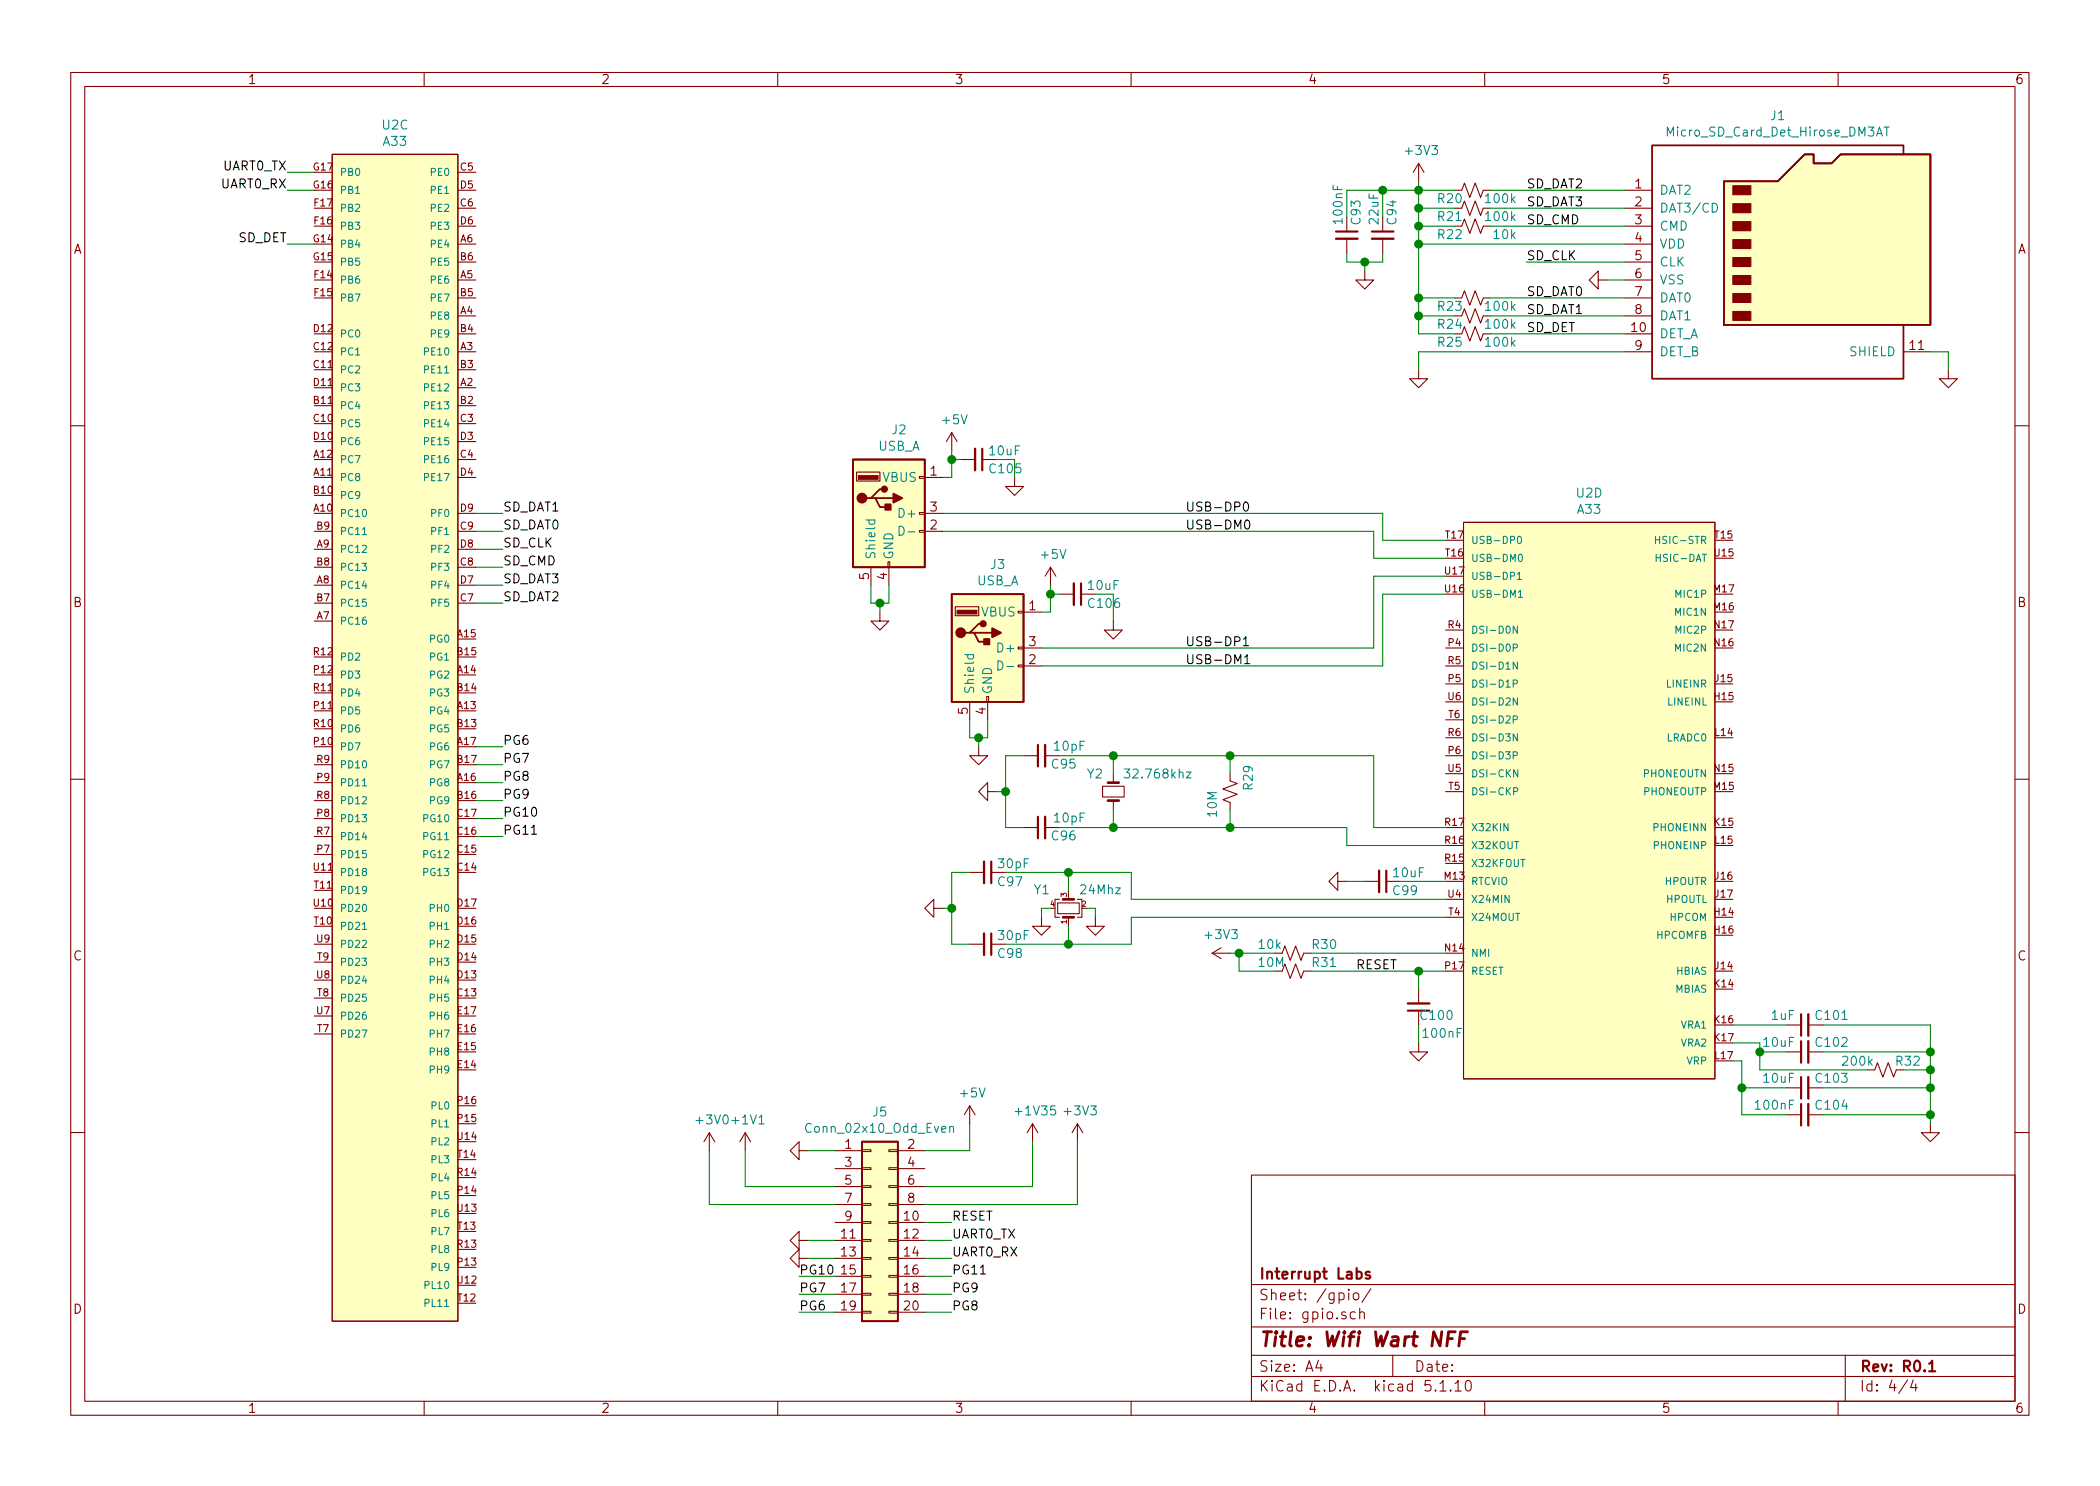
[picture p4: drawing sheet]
EESchema Schematic File Version 4
EELAYER 30 0
EELAYER END
$Descr A4 11693 8268
encoding utf-8
Sheet 4 4
Title "Wifi Wart NFF"
Date ""
Rev "R0.1"
Comp "Interrupt Labs"
Comment1 ""
Comment2 ""
Comment3 ""
Comment4 ""
$EndDescr
$Comp
L Allwinner_A33:A33 U?
U 3 1
P 1650 950
AR Path="/6064F2ED" Ref="U?"  Part="3" 
AR Path="/6063BE69/6064F2ED" Ref="U2"  Part="3" 
F 0 "U2" H 2200 1215 50  0000 C CNN
F 1 "A33" H 2200 1124 50  0000 C CNN
F 2 "A33_FP:Allwinner_Technology_Co.,_Ltd.-A33-0" H 1650 1350 50  0001 L CNN
F 3 "~" H 1650 1450 50  0001 L CNN
F 4 "A33" H 2200 1315 50  0001 C CNN "MPN"
F 5 "~" H 2200 1315 50  0001 C CNN "Tolerance"
	3    1650 950 
	1    0    0    -1  
$EndComp
$Comp
L Allwinner_A33:A33 U?
U 4 1
P 7950 3000
AR Path="/608CB19F" Ref="U?"  Part="4" 
AR Path="/6063BE69/608CB19F" Ref="U2"  Part="4" 
F 0 "U2" H 8850 3265 50  0000 C CNN
F 1 "A33" H 8850 3174 50  0000 C CNN
F 2 "A33_FP:Allwinner_Technology_Co.,_Ltd.-A33-0" H 7950 3400 50  0001 L CNN
F 3 "~" H 7950 3500 50  0001 L CNN
F 4 "A33" H 8850 3365 50  0001 C CNN "MPN"
F 5 "~" H 8850 3365 50  0001 C CNN "Tolerance"
	4    7950 3000
	1    0    0    -1  
$EndComp
$Comp
L Connector:Micro_SD_Card_Det_Hirose_DM3AT J?
U 1 1
P 9950 1450
AR Path="/6060617E" Ref="J?"  Part="1" 
AR Path="/6063BE69/6060617E" Ref="J1"  Part="1" 
F 0 "J1" H 9900 2267 50  0000 C CNN
F 1 "Micro_SD_Card_Det_Hirose_DM3AT" H 9900 2176 50  0000 C CNN
F 2 "Connector_Card:microSD_HC_Hirose_DM3AT-SF-PEJM5" H 12000 2150 50  0001 C CNN
F 3 "~" H 9950 1550 50  0001 C CNN
F 4 "DM3AT-SF-PEJM5" H 9950 1450 50  0001 C CNN "MPN"
F 5 "~" H 9900 2367 50  0001 C CNN "Tolerance"
	1    9950 1450
	1    0    0    -1  
$EndComp
$Comp
L Device:R_Small_US R?
U 1 1
P 8200 1650
AR Path="/60536DA4/6063816C" Ref="R?"  Part="1" 
AR Path="/6063816C" Ref="R?"  Part="1" 
AR Path="/6063BE69/6063816C" Ref="R23"  Part="1" 
F 0 "R23" V 8150 1700 50  0000 L CNN
F 1 "100k" V 8150 1400 50  0000 L CNN
F 2 "Resistor_SMD:R_0402_1005Metric" H 8200 1650 50  0001 C CNN
F 3 "~" H 8200 1650 50  0001 C CNN
F 4 "CR0402-JW-104GLF" H 8150 1800 50  0001 C CNN "MPN"
F 5 "~" H 8150 1800 50  0001 C CNN "Tolerance"
	1    8200 1650
	0    -1   -1   0   
$EndComp
$Comp
L power:+3V3 #PWR046
U 1 1
P 7900 1000
F 0 "#PWR046" H 7900 850 50  0001 C CNN
F 1 "+3V3" H 7915 1173 50  0000 C CNN
F 2 "" H 7900 1000 50  0001 C CNN
F 3 "" H 7900 1000 50  0001 C CNN
	1    7900 1000
	1    0    0    -1  
$EndComp
$Comp
L Device:R_Small_US R?
U 1 1
P 8200 1750
AR Path="/60536DA4/60658238" Ref="R?"  Part="1" 
AR Path="/60658238" Ref="R?"  Part="1" 
AR Path="/6063BE69/60658238" Ref="R24"  Part="1" 
F 0 "R24" V 8150 1800 50  0000 L CNN
F 1 "100k" V 8150 1500 50  0000 L CNN
F 2 "Resistor_SMD:R_0402_1005Metric" H 8200 1750 50  0001 C CNN
F 3 "~" H 8200 1750 50  0001 C CNN
F 4 "CR0402-JW-104GLF" H 8150 1900 50  0001 C CNN "MPN"
F 5 "~" H 8150 1900 50  0001 C CNN "Tolerance"
	1    8200 1750
	0    -1   -1   0   
$EndComp
$Comp
L Device:R_Small_US R?
U 1 1
P 8200 1150
AR Path="/60536DA4/6065874F" Ref="R?"  Part="1" 
AR Path="/6065874F" Ref="R?"  Part="1" 
AR Path="/6063BE69/6065874F" Ref="R21"  Part="1" 
F 0 "R21" V 8150 1200 50  0000 L CNN
F 1 "100k" V 8150 900 50  0000 L CNN
F 2 "Resistor_SMD:R_0402_1005Metric" H 8200 1150 50  0001 C CNN
F 3 "~" H 8200 1150 50  0001 C CNN
F 4 "CR0402-JW-104GLF" H 8150 1300 50  0001 C CNN "MPN"
F 5 "~" H 8150 1300 50  0001 C CNN "Tolerance"
	1    8200 1150
	0    -1   -1   0   
$EndComp
$Comp
L Device:R_Small_US R?
U 1 1
P 8200 1050
AR Path="/60536DA4/606590A6" Ref="R?"  Part="1" 
AR Path="/606590A6" Ref="R?"  Part="1" 
AR Path="/6063BE69/606590A6" Ref="R20"  Part="1" 
F 0 "R20" V 8150 1100 50  0000 L CNN
F 1 "100k" V 8150 800 50  0000 L CNN
F 2 "Resistor_SMD:R_0402_1005Metric" H 8200 1050 50  0001 C CNN
F 3 "~" H 8200 1050 50  0001 C CNN
F 4 "CR0402-JW-104GLF" H 8150 1200 50  0001 C CNN "MPN"
F 5 "~" H 8150 1200 50  0001 C CNN "Tolerance"
	1    8200 1050
	0    -1   -1   0   
$EndComp
$Comp
L Device:R_Small_US R?
U 1 1
P 8200 1250
AR Path="/60536DA4/6067476D" Ref="R?"  Part="1" 
AR Path="/6067476D" Ref="R?"  Part="1" 
AR Path="/6063BE69/6067476D" Ref="R22"  Part="1" 
F 0 "R22" V 8150 1300 50  0000 L CNN
F 1 "10k" V 8150 1000 50  0000 L CNN
F 2 "Resistor_SMD:R_0402_1005Metric" H 8200 1250 50  0001 C CNN
F 3 "~" H 8200 1250 50  0001 C CNN
F 4 "RC0402JR-0710KL" H 8150 1400 50  0001 C CNN "MPN"
F 5 "~" H 8150 1400 50  0001 C CNN "Tolerance"
	1    8200 1250
	0    -1   -1   0   
$EndComp
$Comp
L power:GND #PWR?
U 1 1
P 8950 1550
AR Path="/60536DA4/60689D3A" Ref="#PWR?"  Part="1" 
AR Path="/60689D3A" Ref="#PWR?"  Part="1" 
AR Path="/60A30BFF/60689D3A" Ref="#PWR?"  Part="1" 
AR Path="/6063BE69/60689D3A" Ref="#PWR047"  Part="1" 
F 0 "#PWR047" H 8950 1300 50  0001 C CNN
F 1 "GND" V 8955 1422 50  0001 R CNN
F 2 "" H 8950 1550 50  0001 C CNN
F 3 "" H 8950 1550 50  0001 C CNN
	1    8950 1550
	0    1    1    0   
$EndComp
$Comp
L power:GND #PWR?
U 1 1
P 10850 2050
AR Path="/60536DA4/606A671E" Ref="#PWR?"  Part="1" 
AR Path="/606A671E" Ref="#PWR?"  Part="1" 
AR Path="/60A30BFF/606A671E" Ref="#PWR?"  Part="1" 
AR Path="/6063BE69/606A671E" Ref="#PWR049"  Part="1" 
F 0 "#PWR049" H 10850 1800 50  0001 C CNN
F 1 "GND" V 10855 1922 50  0001 R CNN
F 2 "" H 10850 2050 50  0001 C CNN
F 3 "" H 10850 2050 50  0001 C CNN
	1    10850 2050
	1    0    0    -1  
$EndComp
$Comp
L Device:R_Small_US R?
U 1 1
P 8200 1850
AR Path="/60536DA4/606AD2E1" Ref="R?"  Part="1" 
AR Path="/606AD2E1" Ref="R?"  Part="1" 
AR Path="/6063BE69/606AD2E1" Ref="R25"  Part="1" 
F 0 "R25" V 8150 1900 50  0000 L CNN
F 1 "100k" V 8150 1600 50  0000 L CNN
F 2 "Resistor_SMD:R_0402_1005Metric" H 8200 1850 50  0001 C CNN
F 3 "~" H 8200 1850 50  0001 C CNN
F 4 "CR0402-JW-104GLF" H 8150 2000 50  0001 C CNN "MPN"
F 5 "~" H 8150 2000 50  0001 C CNN "Tolerance"
	1    8200 1850
	0    -1   -1   0   
$EndComp
$Comp
L power:GND #PWR?
U 1 1
P 7900 2050
AR Path="/60536DA4/606B11DA" Ref="#PWR?"  Part="1" 
AR Path="/606B11DA" Ref="#PWR?"  Part="1" 
AR Path="/60A30BFF/606B11DA" Ref="#PWR?"  Part="1" 
AR Path="/6063BE69/606B11DA" Ref="#PWR048"  Part="1" 
F 0 "#PWR048" H 7900 1800 50  0001 C CNN
F 1 "GND" V 7905 1922 50  0001 R CNN
F 2 "" H 7900 2050 50  0001 C CNN
F 3 "" H 7900 2050 50  0001 C CNN
	1    7900 2050
	1    0    0    -1  
$EndComp
$Comp
L Device:C_Small C?
U 1 1
P 7500 1300
AR Path="/60536DA4/60EE41F9" Ref="C?"  Part="1" 
AR Path="/60EE41F9" Ref="C?"  Part="1" 
AR Path="/6063BE69/60EE41F9" Ref="C93"  Part="1" 
F 0 "C93" V 7550 1350 50  0000 L CNN
F 1 "100nF" V 7450 1350 50  0000 L CNN
F 2 "Capacitor_SMD:C_0402_1005Metric" H 7500 1300 50  0001 C CNN
F 3 "~" H 7500 1300 50  0001 C CNN
F 4 "CC0402KRX7R7BB104" H 7550 1450 50  0001 C CNN "MPN"
F 5 "~" H 7550 1450 50  0001 C CNN "Tolerance"
	1    7500 1300
	1    0    0    -1  
$EndComp
$Comp
L Device:C_Small C?
U 1 1
P 7700 1300
AR Path="/60536DA4/60EE41FF" Ref="C?"  Part="1" 
AR Path="/60EE41FF" Ref="C?"  Part="1" 
AR Path="/6063BE69/60EE41FF" Ref="C94"  Part="1" 
F 0 "C94" V 7750 1350 50  0000 L CNN
F 1 "22uF" V 7650 1350 50  0000 L CNN
F 2 "Capacitor_SMD:C_0402_1005Metric" H 7700 1300 50  0001 C CNN
F 3 "~" H 7700 1300 50  0001 C CNN
F 4 "GRM155R60J226ME11D" H 7750 1450 50  0001 C CNN "MPN"
F 5 "~" H 7750 1450 50  0001 C CNN "Tolerance"
	1    7700 1300
	1    0    0    -1  
$EndComp
$Comp
L power:GND #PWR?
U 1 1
P 7600 1500
AR Path="/60536DA4/60EE9AFE" Ref="#PWR?"  Part="1" 
AR Path="/60EE9AFE" Ref="#PWR?"  Part="1" 
AR Path="/60A30BFF/60EE9AFE" Ref="#PWR?"  Part="1" 
AR Path="/6063BE69/60EE9AFE" Ref="#PWR069"  Part="1" 
F 0 "#PWR069" H 7600 1250 50  0001 C CNN
F 1 "GND" V 7605 1372 50  0001 R CNN
F 2 "" H 7600 1500 50  0001 C CNN
F 3 "" H 7600 1500 50  0001 C CNN
	1    7600 1500
	1    0    0    -1  
$EndComp
$Comp
L Device:Crystal_GND24_Small Y1
U 1 1
P 5950 5050
F 0 "Y1" V 6050 5150 50  0000 L CNN
F 1 "24Mhz" V 6050 4750 50  0000 L CNN
F 2 "Crystal:Crystal_SMD_Abracon_ABM8G-4Pin_3.2x2.5mm" H 5950 5050 50  0001 C CNN
F 3 "~" H 5950 5050 50  0001 C CNN
F 4 "ABM8G-24.000MHZ-18-D2Y-T" H 5950 5050 50  0001 C CNN "MPN"
F 5 "~" H 6050 5250 50  0001 C CNN "Tolerance"
	1    5950 5050
	0    -1   -1   0   
$EndComp
$Comp
L power:GND #PWR?
U 1 1
P 5250 5050
AR Path="/60536DA4/6073E797" Ref="#PWR?"  Part="1" 
AR Path="/6073E797" Ref="#PWR?"  Part="1" 
AR Path="/60A30BFF/6073E797" Ref="#PWR?"  Part="1" 
AR Path="/6063BE69/6073E797" Ref="#PWR0107"  Part="1" 
F 0 "#PWR0107" H 5250 4800 50  0001 C CNN
F 1 "GND" V 5255 4922 50  0001 R CNN
F 2 "" H 5250 5050 50  0001 C CNN
F 3 "" H 5250 5050 50  0001 C CNN
	1    5250 5050
	0    1    1    0   
$EndComp
$Comp
L Device:Crystal_Small Y2
U 1 1
P 6200 4400
F 0 "Y2" V 6100 4250 50  0000 L CNN
F 1 "32.768khz" V 6100 4450 50  0000 L CNN
F 2 "Abracon:Abracon-ABS05-0-0-MFG" H 6200 4400 50  0001 C CNN
F 3 "~" H 6200 4400 50  0001 C CNN
F 4 "ABS05-32.768KHZ-9-T" H 6200 4400 50  0001 C CNN "MPN"
F 5 "~" H 6100 4350 50  0001 C CNN "Tolerance"
	1    6200 4400
	0    1    1    0   
$EndComp
$Comp
L Device:C_Small C?
U 1 1
P 5500 4850
AR Path="/60536DA4/6079993A" Ref="C?"  Part="1" 
AR Path="/6079993A" Ref="C?"  Part="1" 
AR Path="/6063BE69/6079993A" Ref="C97"  Part="1" 
F 0 "C97" V 5550 4900 50  0000 L CNN
F 1 "30pF" V 5450 4900 50  0000 L CNN
F 2 "Capacitor_SMD:C_0402_1005Metric" H 5500 4850 50  0001 C CNN
F 3 "~" H 5500 4850 50  0001 C CNN
F 4 "CC0402JRNPO9BN300" H 5550 5000 50  0001 C CNN "MPN"
F 5 "~" H 5550 5000 50  0001 C CNN "Tolerance"
	1    5500 4850
	0    1    1    0   
$EndComp
$Comp
L Device:C_Small C?
U 1 1
P 5500 5250
AR Path="/60536DA4/607A3CC9" Ref="C?"  Part="1" 
AR Path="/607A3CC9" Ref="C?"  Part="1" 
AR Path="/6063BE69/607A3CC9" Ref="C98"  Part="1" 
F 0 "C98" V 5550 5300 50  0000 L CNN
F 1 "30pF" V 5450 5300 50  0000 L CNN
F 2 "Capacitor_SMD:C_0402_1005Metric" H 5500 5250 50  0001 C CNN
F 3 "~" H 5500 5250 50  0001 C CNN
F 4 "CC0402JRNPO9BN300" H 5550 5400 50  0001 C CNN "MPN"
F 5 "~" H 5550 5400 50  0001 C CNN "Tolerance"
	1    5500 5250
	0    1    1    0   
$EndComp
$Comp
L Device:C_Small C?
U 1 1
P 5800 4600
AR Path="/60536DA4/607AC2FE" Ref="C?"  Part="1" 
AR Path="/607AC2FE" Ref="C?"  Part="1" 
AR Path="/6063BE69/607AC2FE" Ref="C96"  Part="1" 
F 0 "C96" V 5750 4400 50  0000 L CNN
F 1 "10pF" V 5850 4350 50  0000 L CNN
F 2 "Capacitor_SMD:C_0402_1005Metric" H 5800 4600 50  0001 C CNN
F 3 "~" H 5800 4600 50  0001 C CNN
F 4 "CC0402JRNPO9BN100" H 5750 4500 50  0001 C CNN "MPN"
F 5 "~" H 5750 4500 50  0001 C CNN "Tolerance"
	1    5800 4600
	0    -1   -1   0   
$EndComp
$Comp
L Device:C_Small C?
U 1 1
P 5800 4200
AR Path="/60536DA4/607AC304" Ref="C?"  Part="1" 
AR Path="/607AC304" Ref="C?"  Part="1" 
AR Path="/6063BE69/607AC304" Ref="C95"  Part="1" 
F 0 "C95" V 5750 4000 50  0000 L CNN
F 1 "10pF" V 5850 3950 50  0000 L CNN
F 2 "Capacitor_SMD:C_0402_1005Metric" H 5800 4200 50  0001 C CNN
F 3 "~" H 5800 4200 50  0001 C CNN
F 4 "CC0402JRNPO9BN100" H 5750 4100 50  0001 C CNN "MPN"
F 5 "~" H 5750 4100 50  0001 C CNN "Tolerance"
	1    5800 4200
	0    -1   -1   0   
$EndComp
$Comp
L power:GND #PWR?
U 1 1
P 6100 5100
AR Path="/60536DA4/6073FC6C" Ref="#PWR?"  Part="1" 
AR Path="/6073FC6C" Ref="#PWR?"  Part="1" 
AR Path="/60A30BFF/6073FC6C" Ref="#PWR?"  Part="1" 
AR Path="/6063BE69/6073FC6C" Ref="#PWR0108"  Part="1" 
F 0 "#PWR0108" H 6100 4850 50  0001 C CNN
F 1 "GND" V 6105 4972 50  0001 R CNN
F 2 "" H 6100 5100 50  0001 C CNN
F 3 "" H 6100 5100 50  0001 C CNN
	1    6100 5100
	1    0    0    -1  
$EndComp
$Comp
L power:GND #PWR?
U 1 1
P 5800 5100
AR Path="/60536DA4/608096C1" Ref="#PWR?"  Part="1" 
AR Path="/608096C1" Ref="#PWR?"  Part="1" 
AR Path="/60A30BFF/608096C1" Ref="#PWR?"  Part="1" 
AR Path="/6063BE69/608096C1" Ref="#PWR072"  Part="1" 
F 0 "#PWR072" H 5800 4850 50  0001 C CNN
F 1 "GND" V 5805 4972 50  0001 R CNN
F 2 "" H 5800 5100 50  0001 C CNN
F 3 "" H 5800 5100 50  0001 C CNN
	1    5800 5100
	1    0    0    -1  
$EndComp
$Comp
L power:GND #PWR?
U 1 1
P 5550 4400
AR Path="/60536DA4/6087918D" Ref="#PWR?"  Part="1" 
AR Path="/6087918D" Ref="#PWR?"  Part="1" 
AR Path="/60A30BFF/6087918D" Ref="#PWR?"  Part="1" 
AR Path="/6063BE69/6087918D" Ref="#PWR073"  Part="1" 
F 0 "#PWR073" H 5550 4150 50  0001 C CNN
F 1 "GND" V 5555 4272 50  0001 R CNN
F 2 "" H 5550 4400 50  0001 C CNN
F 3 "" H 5550 4400 50  0001 C CNN
	1    5550 4400
	0    1    1    0   
$EndComp
$Comp
L Device:R_Small_US R?
U 1 1
P 6850 4400
AR Path="/60536DA4/6089E17B" Ref="R?"  Part="1" 
AR Path="/6089E17B" Ref="R?"  Part="1" 
AR Path="/6063BE69/6089E17B" Ref="R29"  Part="1" 
F 0 "R29" V 6950 4400 50  0000 L CNN
F 1 "10M" V 6750 4250 50  0000 L CNN
F 2 "Resistor_SMD:R_0402_1005Metric" H 6850 4400 50  0001 C CNN
F 3 "~" H 6850 4400 50  0001 C CNN
F 4 "0402WGJ0106TCE" H 6950 4500 50  0001 C CNN "MPN"
F 5 "~" H 6950 4500 50  0001 C CNN "Tolerance"
	1    6850 4400
	1    0    0    -1  
$EndComp
$Comp
L Device:C_Small C?
U 1 1
P 7700 4900
AR Path="/60536DA4/608D7C20" Ref="C?"  Part="1" 
AR Path="/608D7C20" Ref="C?"  Part="1" 
AR Path="/6063BE69/608D7C20" Ref="C99"  Part="1" 
F 0 "C99" V 7750 4950 50  0000 L CNN
F 1 "10uF" V 7650 4950 50  0000 L CNN
F 2 "Capacitor_SMD:C_0402_1005Metric" H 7700 4900 50  0001 C CNN
F 3 "~" H 7700 4900 50  0001 C CNN
F 4 "CL05A106MQ5NUNC" H 7750 5050 50  0001 C CNN "MPN"
F 5 "~" H 7750 5050 50  0001 C CNN "Tolerance"
	1    7700 4900
	0    1    1    0   
$EndComp
$Comp
L power:GND #PWR?
U 1 1
P 7500 4900
AR Path="/60536DA4/608DC285" Ref="#PWR?"  Part="1" 
AR Path="/608DC285" Ref="#PWR?"  Part="1" 
AR Path="/60A30BFF/608DC285" Ref="#PWR?"  Part="1" 
AR Path="/6063BE69/608DC285" Ref="#PWR074"  Part="1" 
F 0 "#PWR074" H 7500 4650 50  0001 C CNN
F 1 "GND" V 7505 4772 50  0001 R CNN
F 2 "" H 7500 4900 50  0001 C CNN
F 3 "" H 7500 4900 50  0001 C CNN
	1    7500 4900
	0    1    1    0   
$EndComp
$Comp
L power:+3V3 #PWR?
U 1 1
P 6850 5300
AR Path="/60A30BFF/606D2633" Ref="#PWR?"  Part="1" 
AR Path="/606D2633" Ref="#PWR?"  Part="1" 
AR Path="/6063BE69/606D2633" Ref="#PWR075"  Part="1" 
F 0 "#PWR075" H 6850 5150 50  0001 C CNN
F 1 "+3V3" V 6950 5350 50  0000 C CNN
F 2 "" H 6850 5300 50  0001 C CNN
F 3 "" H 6850 5300 50  0001 C CNN
	1    6850 5300
	0    -1   -1   0   
$EndComp
$Comp
L Device:R_Small_US R?
U 1 1
P 7200 5300
AR Path="/60536DA4/606E17EE" Ref="R?"  Part="1" 
AR Path="/606E17EE" Ref="R?"  Part="1" 
AR Path="/6063BE69/606E17EE" Ref="R30"  Part="1" 
F 0 "R30" V 7150 5400 50  0000 L CNN
F 1 "10k" V 7150 5100 50  0000 L CNN
F 2 "Resistor_SMD:R_0402_1005Metric" H 7200 5300 50  0001 C CNN
F 3 "~" H 7200 5300 50  0001 C CNN
F 4 "RC0402JR-0710KL" H 7150 5500 50  0001 C CNN "MPN"
F 5 "~" H 7150 5500 50  0001 C CNN "Tolerance"
	1    7200 5300
	0    1    1    0   
$EndComp
$Comp
L Device:R_Small_US R?
U 1 1
P 7200 5400
AR Path="/60536DA4/606E6005" Ref="R?"  Part="1" 
AR Path="/606E6005" Ref="R?"  Part="1" 
AR Path="/6063BE69/606E6005" Ref="R31"  Part="1" 
F 0 "R31" V 7150 5500 50  0000 L CNN
F 1 "10M" V 7150 5200 50  0000 L CNN
F 2 "Resistor_SMD:R_0402_1005Metric" H 7200 5400 50  0001 C CNN
F 3 "~" H 7200 5400 50  0001 C CNN
F 4 "0402WGJ0106TCE" H 7150 5600 50  0001 C CNN "MPN"
F 5 "~" H 7150 5600 50  0001 C CNN "Tolerance"
	1    7200 5400
	0    1    1    0   
$EndComp
$Comp
L Device:C_Small C?
U 1 1
P 7900 5600
AR Path="/60536DA4/606FB519" Ref="C?"  Part="1" 
AR Path="/606FB519" Ref="C?"  Part="1" 
AR Path="/6063BE69/606FB519" Ref="C100"  Part="1" 
F 0 "C100" H 7700 5650 50  0000 L CNN
F 1 "100nF" H 7650 5750 50  0000 L CNN
F 2 "Capacitor_SMD:C_0402_1005Metric" H 7900 5600 50  0001 C CNN
F 3 "~" H 7900 5600 50  0001 C CNN
F 4 "CC0402KRX7R7BB104" H 7700 5750 50  0001 C CNN "MPN"
F 5 "~" H 7700 5750 50  0001 C CNN "Tolerance"
	1    7900 5600
	-1   0    0    1   
$EndComp
$Comp
L power:GND #PWR?
U 1 1
P 7900 5800
AR Path="/60536DA4/606FF627" Ref="#PWR?"  Part="1" 
AR Path="/606FF627" Ref="#PWR?"  Part="1" 
AR Path="/60A30BFF/606FF627" Ref="#PWR?"  Part="1" 
AR Path="/6063BE69/606FF627" Ref="#PWR076"  Part="1" 
F 0 "#PWR076" H 7900 5550 50  0001 C CNN
F 1 "GND" V 7905 5672 50  0001 R CNN
F 2 "" H 7900 5800 50  0001 C CNN
F 3 "" H 7900 5800 50  0001 C CNN
	1    7900 5800
	1    0    0    -1  
$EndComp
$Comp
L Device:C_Small C?
U 1 1
P 10050 5700
AR Path="/60536DA4/60741E44" Ref="C?"  Part="1" 
AR Path="/60741E44" Ref="C?"  Part="1" 
AR Path="/6063BE69/60741E44" Ref="C101"  Part="1" 
F 0 "C101" V 10100 5450 50  0000 L CNN
F 1 "1uF" V 10100 5750 50  0000 L CNN
F 2 "Capacitor_SMD:C_0402_1005Metric" H 10050 5700 50  0001 C CNN
F 3 "~" H 10050 5700 50  0001 C CNN
F 4 "CL05A105KO5NNNC" H 10100 5550 50  0001 C CNN "MPN"
F 5 "~" H 10100 5550 50  0001 C CNN "Tolerance"
	1    10050 5700
	0    -1   -1   0   
$EndComp
$Comp
L Device:C_Small C?
U 1 1
P 10050 5850
AR Path="/60536DA4/6074FC42" Ref="C?"  Part="1" 
AR Path="/6074FC42" Ref="C?"  Part="1" 
AR Path="/6063BE69/6074FC42" Ref="C102"  Part="1" 
F 0 "C102" V 10100 5600 50  0000 L CNN
F 1 "10uF" V 10100 5900 50  0000 L CNN
F 2 "Capacitor_SMD:C_0402_1005Metric" H 10050 5850 50  0001 C CNN
F 3 "~" H 10050 5850 50  0001 C CNN
F 4 "CL05A106MQ5NUNC" H 10100 5700 50  0001 C CNN "MPN"
F 5 "~" H 10100 5700 50  0001 C CNN "Tolerance"
	1    10050 5850
	0    -1   -1   0   
$EndComp
$Comp
L power:GND #PWR?
U 1 1
P 10750 6250
AR Path="/60536DA4/60761AFF" Ref="#PWR?"  Part="1" 
AR Path="/60761AFF" Ref="#PWR?"  Part="1" 
AR Path="/60A30BFF/60761AFF" Ref="#PWR?"  Part="1" 
AR Path="/6063BE69/60761AFF" Ref="#PWR077"  Part="1" 
F 0 "#PWR077" H 10750 6000 50  0001 C CNN
F 1 "GND" V 10755 6122 50  0001 R CNN
F 2 "" H 10750 6250 50  0001 C CNN
F 3 "" H 10750 6250 50  0001 C CNN
	1    10750 6250
	1    0    0    -1  
$EndComp
$Comp
L Device:C_Small C?
U 1 1
P 10050 6050
AR Path="/60536DA4/60763118" Ref="C?"  Part="1" 
AR Path="/60763118" Ref="C?"  Part="1" 
AR Path="/6063BE69/60763118" Ref="C103"  Part="1" 
F 0 "C103" V 10100 5800 50  0000 L CNN
F 1 "10uF" V 10100 6100 50  0000 L CNN
F 2 "Capacitor_SMD:C_0402_1005Metric" H 10050 6050 50  0001 C CNN
F 3 "~" H 10050 6050 50  0001 C CNN
F 4 "CL05A106MQ5NUNC" H 10100 5900 50  0001 C CNN "MPN"
F 5 "~" H 10100 5900 50  0001 C CNN "Tolerance"
	1    10050 6050
	0    -1   -1   0   
$EndComp
$Comp
L Device:C_Small C?
U 1 1
P 10050 6200
AR Path="/60536DA4/6076D399" Ref="C?"  Part="1" 
AR Path="/6076D399" Ref="C?"  Part="1" 
AR Path="/6063BE69/6076D399" Ref="C104"  Part="1" 
F 0 "C104" V 10100 5950 50  0000 L CNN
F 1 "100nF" V 10100 6250 50  0000 L CNN
F 2 "Capacitor_SMD:C_0402_1005Metric" H 10050 6200 50  0001 C CNN
F 3 "~" H 10050 6200 50  0001 C CNN
F 4 "CC0402KRX7R7BB104" H 10100 6050 50  0001 C CNN "MPN"
F 5 "~" H 10100 6050 50  0001 C CNN "Tolerance"
	1    10050 6200
	0    -1   -1   0   
$EndComp
$Comp
L Device:R_Small_US R?
U 1 1
P 10500 5950
AR Path="/60536DA4/60774A6E" Ref="R?"  Part="1" 
AR Path="/60774A6E" Ref="R?"  Part="1" 
AR Path="/6063BE69/60774A6E" Ref="R32"  Part="1" 
F 0 "R32" V 10450 6000 50  0000 L CNN
F 1 "200k" V 10450 5700 50  0000 L CNN
F 2 "Resistor_SMD:R_0402_1005Metric" H 10500 5950 50  0001 C CNN
F 3 "~" H 10500 5950 50  0001 C CNN
F 4 "RC0402FR-07200KL" H 10450 6100 50  0001 C CNN "MPN"
F 5 "~" H 10450 6100 50  0001 C CNN "Tolerance"
	1    10500 5950
	0    1    1    0   
$EndComp
$Comp
L Connector:USB_A J2
U 1 1
P 4950 2850
F 0 "J2" H 5007 3317 50  0000 C CNN
F 1 "USB_A" H 5007 3226 50  0000 C CNN
F 2 "Connector_USB:USB_A_Molex_105057_Vertical" H 5100 2800 50  0001 C CNN
F 3 "~" H 5100 2800 50  0001 C CNN
F 4 "1050570001" H 4950 2850 50  0001 C CNN "MPN"
F 5 "~" H 5007 3417 50  0001 C CNN "Tolerance"
	1    4950 2850
	1    0    0    -1  
$EndComp
$Comp
L Connector:USB_A J3
U 1 1
P 5500 3600
F 0 "J3" H 5557 4067 50  0000 C CNN
F 1 "USB_A" H 5557 3976 50  0000 C CNN
F 2 "Connector_USB:USB_A_Molex_105057_Vertical" H 5650 3550 50  0001 C CNN
F 3 "~" H 5650 3550 50  0001 C CNN
F 4 "1050570001" H 5500 3600 50  0001 C CNN "MPN"
F 5 "~" H 5557 4167 50  0001 C CNN "Tolerance"
	1    5500 3600
	1    0    0    -1  
$EndComp
$Comp
L power:GND #PWR?
U 1 1
P 4900 3400
AR Path="/60536DA4/608571AE" Ref="#PWR?"  Part="1" 
AR Path="/608571AE" Ref="#PWR?"  Part="1" 
AR Path="/60A30BFF/608571AE" Ref="#PWR?"  Part="1" 
AR Path="/6063BE69/608571AE" Ref="#PWR078"  Part="1" 
F 0 "#PWR078" H 4900 3150 50  0001 C CNN
F 1 "GND" V 4905 3272 50  0001 R CNN
F 2 "" H 4900 3400 50  0001 C CNN
F 3 "" H 4900 3400 50  0001 C CNN
	1    4900 3400
	1    0    0    -1  
$EndComp
$Comp
L power:GND #PWR?
U 1 1
P 5450 4150
AR Path="/60536DA4/6086060D" Ref="#PWR?"  Part="1" 
AR Path="/6086060D" Ref="#PWR?"  Part="1" 
AR Path="/60A30BFF/6086060D" Ref="#PWR?"  Part="1" 
AR Path="/6063BE69/6086060D" Ref="#PWR080"  Part="1" 
F 0 "#PWR080" H 5450 3900 50  0001 C CNN
F 1 "GND" V 5455 4022 50  0001 R CNN
F 2 "" H 5450 4150 50  0001 C CNN
F 3 "" H 5450 4150 50  0001 C CNN
	1    5450 4150
	1    0    0    -1  
$EndComp
$Comp
L power:+5V #PWR?
U 1 1
P 5300 2500
AR Path="/60A30BFF/608AB201" Ref="#PWR?"  Part="1" 
AR Path="/6063BE69/608AB201" Ref="#PWR079"  Part="1" 
F 0 "#PWR079" H 5300 2350 50  0001 C CNN
F 1 "+5V" H 5315 2673 50  0000 C CNN
F 2 "" H 5300 2500 50  0001 C CNN
F 3 "" H 5300 2500 50  0001 C CNN
	1    5300 2500
	1    0    0    -1  
$EndComp
$Comp
L power:+5V #PWR?
U 1 1
P 5850 3250
AR Path="/60A30BFF/608DBA7E" Ref="#PWR?"  Part="1" 
AR Path="/6063BE69/608DBA7E" Ref="#PWR082"  Part="1" 
F 0 "#PWR082" H 5850 3100 50  0001 C CNN
F 1 "+5V" H 5865 3423 50  0000 C CNN
F 2 "" H 5850 3250 50  0001 C CNN
F 3 "" H 5850 3250 50  0001 C CNN
	1    5850 3250
	1    0    0    -1  
$EndComp
$Comp
L Device:C_Small C?
U 1 1
P 5450 2550
AR Path="/60536DA4/608EED56" Ref="C?"  Part="1" 
AR Path="/608EED56" Ref="C?"  Part="1" 
AR Path="/6063BE69/608EED56" Ref="C105"  Part="1" 
F 0 "C105" V 5500 2600 50  0000 L CNN
F 1 "10uF" V 5400 2600 50  0000 L CNN
F 2 "Capacitor_SMD:C_0402_1005Metric" H 5450 2550 50  0001 C CNN
F 3 "~" H 5450 2550 50  0001 C CNN
F 4 "CL05A106MQ5NUNC" H 5500 2700 50  0001 C CNN "MPN"
F 5 "~" H 5500 2700 50  0001 C CNN "Tolerance"
	1    5450 2550
	0    1    1    0   
$EndComp
$Comp
L Device:C_Small C?
U 1 1
P 6000 3300
AR Path="/60536DA4/608F09A6" Ref="C?"  Part="1" 
AR Path="/608F09A6" Ref="C?"  Part="1" 
AR Path="/6063BE69/608F09A6" Ref="C106"  Part="1" 
F 0 "C106" V 6050 3350 50  0000 L CNN
F 1 "10uF" V 5950 3350 50  0000 L CNN
F 2 "Capacitor_SMD:C_0402_1005Metric" H 6000 3300 50  0001 C CNN
F 3 "~" H 6000 3300 50  0001 C CNN
F 4 "CL05A106MQ5NUNC" H 6050 3450 50  0001 C CNN "MPN"
F 5 "~" H 6050 3450 50  0001 C CNN "Tolerance"
	1    6000 3300
	0    1    1    0   
$EndComp
$Comp
L power:GND #PWR?
U 1 1
P 5650 2650
AR Path="/60536DA4/6090816C" Ref="#PWR?"  Part="1" 
AR Path="/6090816C" Ref="#PWR?"  Part="1" 
AR Path="/60A30BFF/6090816C" Ref="#PWR?"  Part="1" 
AR Path="/6063BE69/6090816C" Ref="#PWR081"  Part="1" 
F 0 "#PWR081" H 5650 2400 50  0001 C CNN
F 1 "GND" V 5655 2522 50  0001 R CNN
F 2 "" H 5650 2650 50  0001 C CNN
F 3 "" H 5650 2650 50  0001 C CNN
	1    5650 2650
	1    0    0    -1  
$EndComp
$Comp
L power:GND #PWR?
U 1 1
P 6200 3450
AR Path="/60536DA4/6090BC92" Ref="#PWR?"  Part="1" 
AR Path="/6090BC92" Ref="#PWR?"  Part="1" 
AR Path="/60A30BFF/6090BC92" Ref="#PWR?"  Part="1" 
AR Path="/6063BE69/6090BC92" Ref="#PWR083"  Part="1" 
F 0 "#PWR083" H 6200 3200 50  0001 C CNN
F 1 "GND" V 6205 3322 50  0001 R CNN
F 2 "" H 6200 3450 50  0001 C CNN
F 3 "" H 6200 3450 50  0001 C CNN
	1    6200 3450
	1    0    0    -1  
$EndComp
$Comp
L Connector_Generic:Conn_02x10_Odd_Even J5
U 1 1
P 4850 6800
F 0 "J5" H 4900 7417 50  0000 C CNN
F 1 "Conn_02x10_Odd_Even" H 4900 7326 50  0000 C CNN
F 2 "Connector_PinHeader_2.54mm:PinHeader_2x10_P2.54mm_Vertical" H 4850 6800 50  0001 C CNN
F 3 "~" H 4850 6800 50  0001 C CNN
F 4 "~" H 4900 7517 50  0001 C CNN "Tolerance"
	1    4850 6800
	1    0    0    -1  
$EndComp
$Comp
L power:GND #PWR?
U 1 1
P 4500 6400
AR Path="/60536DA4/609FA802" Ref="#PWR?"  Part="1" 
AR Path="/609FA802" Ref="#PWR?"  Part="1" 
AR Path="/60A30BFF/609FA802" Ref="#PWR?"  Part="1" 
AR Path="/6063BE69/609FA802" Ref="#PWR0109"  Part="1" 
F 0 "#PWR0109" H 4500 6150 50  0001 C CNN
F 1 "GND" V 4505 6272 50  0001 R CNN
F 2 "" H 4500 6400 50  0001 C CNN
F 3 "" H 4500 6400 50  0001 C CNN
	1    4500 6400
	0    1    1    0   
$EndComp
$Comp
L power:+5V #PWR?
U 1 1
P 5400 6250
AR Path="/60A30BFF/60A0F4D1" Ref="#PWR?"  Part="1" 
AR Path="/6063BE69/60A0F4D1" Ref="#PWR0110"  Part="1" 
F 0 "#PWR0110" H 5400 6100 50  0001 C CNN
F 1 "+5V" H 5415 6423 50  0000 C CNN
F 2 "" H 5400 6250 50  0001 C CNN
F 3 "" H 5400 6250 50  0001 C CNN
	1    5400 6250
	1    0    0    -1  
$EndComp
$Comp
L power:GND #PWR?
U 1 1
P 4500 7000
AR Path="/60536DA4/609F201D" Ref="#PWR?"  Part="1" 
AR Path="/609F201D" Ref="#PWR?"  Part="1" 
AR Path="/60A30BFF/609F201D" Ref="#PWR?"  Part="1" 
AR Path="/6063BE69/609F201D" Ref="#PWR0111"  Part="1" 
F 0 "#PWR0111" H 4500 6750 50  0001 C CNN
F 1 "GND" V 4505 6872 50  0001 R CNN
F 2 "" H 4500 7000 50  0001 C CNN
F 3 "" H 4500 7000 50  0001 C CNN
	1    4500 7000
	0    1    1    0   
$EndComp
$Comp
L power:GND #PWR?
U 1 1
P 4500 6900
AR Path="/60536DA4/609FB83F" Ref="#PWR?"  Part="1" 
AR Path="/609FB83F" Ref="#PWR?"  Part="1" 
AR Path="/60A30BFF/609FB83F" Ref="#PWR?"  Part="1" 
AR Path="/6063BE69/609FB83F" Ref="#PWR0112"  Part="1" 
F 0 "#PWR0112" H 4500 6650 50  0001 C CNN
F 1 "GND" V 4505 6772 50  0001 R CNN
F 2 "" H 4500 6900 50  0001 C CNN
F 3 "" H 4500 6900 50  0001 C CNN
	1    4500 6900
	0    1    1    0   
$EndComp
$Comp
L power:+3V0 #PWR?
U 1 1
P 3950 6400
AR Path="/60A30BFF/60948FA9" Ref="#PWR?"  Part="1" 
AR Path="/60948FA9" Ref="#PWR?"  Part="1" 
AR Path="/6063BE69/60948FA9" Ref="#PWR0113"  Part="1" 
F 0 "#PWR0113" H 3950 6250 50  0001 C CNN
F 1 "+3V0" H 3965 6573 50  0000 C CNN
F 2 "" H 3950 6400 50  0001 C CNN
F 3 "" H 3950 6400 50  0001 C CNN
	1    3950 6400
	1    0    0    -1  
$EndComp
$Comp
L power:+3V3 #PWR?
U 1 1
P 6000 6350
AR Path="/60A30BFF/60948FB6" Ref="#PWR?"  Part="1" 
AR Path="/60948FB6" Ref="#PWR?"  Part="1" 
AR Path="/6063BE69/60948FB6" Ref="#PWR0114"  Part="1" 
F 0 "#PWR0114" H 6000 6200 50  0001 C CNN
F 1 "+3V3" H 6015 6523 50  0000 C CNN
F 2 "" H 6000 6350 50  0001 C CNN
F 3 "" H 6000 6350 50  0001 C CNN
	1    6000 6350
	1    0    0    -1  
$EndComp
$Comp
L power:+1V35 #PWR?
U 1 1
P 5750 6350
AR Path="/60536DA4/609B2DEF" Ref="#PWR?"  Part="1" 
AR Path="/60A30BFF/609B2DEF" Ref="#PWR?"  Part="1" 
AR Path="/609B2DEF" Ref="#PWR?"  Part="1" 
AR Path="/6063BE69/609B2DEF" Ref="#PWR0115"  Part="1" 
F 0 "#PWR0115" H 5750 6200 50  0001 C CNN
F 1 "+1V35" H 5765 6523 50  0000 C CNN
F 2 "" H 5750 6350 50  0001 C CNN
F 3 "" H 5750 6350 50  0001 C CNN
	1    5750 6350
	1    0    0    -1  
$EndComp
$Comp
L power:+1V1 #PWR?
U 1 1
P 4150 6400
AR Path="/60A30BFF/60A095D8" Ref="#PWR?"  Part="1" 
AR Path="/60A095D8" Ref="#PWR?"  Part="1" 
AR Path="/6063BE69/60A095D8" Ref="#PWR0116"  Part="1" 
F 0 "#PWR0116" H 4150 6250 50  0001 C CNN
F 1 "+1V1" H 4165 6573 50  0000 C CNN
F 2 "" H 4150 6400 50  0001 C CNN
F 3 "" H 4150 6400 50  0001 C CNN
	1    4150 6400
	1    0    0    -1  
$EndComp
Text Label 8500 1050 0    50   ~ 0
SD_DAT2
Text Label 8500 1150 0    50   ~ 0
SD_DAT3
Text Label 8500 1250 0    50   ~ 0
SD_CMD
Text Label 8500 1450 0    50   ~ 0
SD_CLK
Text Label 8500 1650 0    50   ~ 0
SD_DAT0
Text Label 8500 1750 0    50   ~ 0
SD_DAT1
Text Label 8500 1850 0    50   ~ 0
SD_DET
Text Label 2800 3350 0    50   ~ 0
SD_DAT2
Text Label 2800 3250 0    50   ~ 0
SD_DAT3
Text Label 2800 3150 0    50   ~ 0
SD_CMD
Text Label 2800 2950 0    50   ~ 0
SD_DAT0
Text Label 2800 2850 0    50   ~ 0
SD_DAT1
Text Label 1600 1350 2    50   ~ 0
SD_DET
Text Label 2800 3050 0    50   ~ 0
SD_CLK
Text Label 1600 950  2    50   ~ 0
UART0_TX
Text Label 1600 1050 2    50   ~ 0
UART0_RX
Text Label 5300 6900 0    50   ~ 0
UART0_TX
Text Label 5300 7000 0    50   ~ 0
UART0_RX
Text Label 2800 4150 0    50   ~ 0
PG6
Text Label 2800 4350 0    50   ~ 0
PG8
Text Label 4450 7300 0    50   ~ 0
PG6
Text Label 5300 7300 0    50   ~ 0
PG8
Text Label 2800 4250 0    50   ~ 0
PG7
Text Label 4450 7200 0    50   ~ 0
PG7
Text Label 2800 4450 0    50   ~ 0
PG9
Text Label 5300 7200 0    50   ~ 0
PG9
Text Label 2800 4550 0    50   ~ 0
PG10
Text Label 2800 4650 0    50   ~ 0
PG11
Text Label 4450 7100 0    50   ~ 0
PG10
Text Label 5300 7100 0    50   ~ 0
PG11
Text Label 6600 2850 0    50   ~ 0
USB-DP0
Text Label 6600 2950 0    50   ~ 0
USB-DM0
Text Label 6600 3600 0    50   ~ 0
USB-DP1
Text Label 6600 3700 0    50   ~ 0
USB-DM1
Text Label 7550 5400 0    50   ~ 0
RESET
Text Label 5300 6800 0    50   ~ 0
RESET
Wire Wire Line
	8300 1050 9050 1050
Wire Wire Line
	9050 1150 8300 1150
Wire Wire Line
	8300 1650 9050 1650
Wire Wire Line
	9050 1750 8300 1750
Wire Wire Line
	8100 1050 7900 1050
Wire Wire Line
	7900 1050 7900 1000
Wire Wire Line
	8100 1150 7900 1150
Wire Wire Line
	7900 1150 7900 1050
Wire Wire Line
	8100 1250 7900 1250
Wire Wire Line
	7900 1250 7900 1150
Wire Wire Line
	8300 1250 9050 1250
Wire Wire Line
	9050 1350 7900 1350
Wire Wire Line
	7900 1350 7900 1250
Wire Wire Line
	8500 1450 9050 1450
Wire Wire Line
	8100 1650 7900 1650
Wire Wire Line
	7900 1650 7900 1350
Wire Wire Line
	8100 1750 7900 1750
Wire Wire Line
	7900 1750 7900 1650
Wire Wire Line
	8950 1550 9050 1550
Wire Wire Line
	10750 1950 10850 1950
Wire Wire Line
	10850 1950 10850 2050
Wire Wire Line
	8100 1850 7900 1850
Wire Wire Line
	7900 1850 7900 1750
Wire Wire Line
	8300 1850 9050 1850
Wire Wire Line
	7900 1950 7900 2050
Wire Wire Line
	7900 1950 9050 1950
Wire Wire Line
	2800 3350 2650 3350
Wire Wire Line
	2650 3250 2800 3250
Wire Wire Line
	2800 3150 2650 3150
Wire Wire Line
	2800 3050 2650 3050
Wire Wire Line
	2650 2950 2800 2950
Wire Wire Line
	2800 2850 2650 2850
Wire Wire Line
	1600 1350 1750 1350
Wire Wire Line
	7500 1200 7500 1050
Wire Wire Line
	7500 1050 7700 1050
Wire Wire Line
	7700 1200 7700 1050
Wire Wire Line
	7700 1050 7900 1050
Wire Wire Line
	7700 1400 7700 1450
Wire Wire Line
	7700 1450 7600 1450
Wire Wire Line
	7500 1450 7500 1400
Wire Wire Line
	7600 1500 7600 1450
Wire Wire Line
	7600 1450 7500 1450
Wire Wire Line
	6050 5050 6100 5050
Wire Wire Line
	5600 5250 5950 5250
Wire Wire Line
	6300 5250 6300 5100
Wire Wire Line
	6300 5100 8050 5100
Wire Wire Line
	5950 5250 5950 5150
Wire Wire Line
	5950 5250 6300 5250
Wire Wire Line
	8050 5000 6300 5000
Wire Wire Line
	6300 5000 6300 4850
Wire Wire Line
	6300 4850 5950 4850
Wire Wire Line
	5950 4850 5950 4950
Wire Wire Line
	5600 4850 5950 4850
Wire Wire Line
	5400 4850 5300 4850
Wire Wire Line
	5300 4850 5300 5050
Wire Wire Line
	5300 5050 5250 5050
Wire Wire Line
	5400 5250 5300 5250
Wire Wire Line
	5300 5250 5300 5050
Wire Wire Line
	6100 5100 6100 5050
Wire Wire Line
	5850 5050 5800 5050
Wire Wire Line
	5800 5050 5800 5100
Wire Wire Line
	8050 4600 7650 4600
Wire Wire Line
	5900 4200 6200 4200
Wire Wire Line
	6200 4200 6200 4300
Wire Wire Line
	6200 4500 6200 4600
Wire Wire Line
	6200 4600 5900 4600
Wire Wire Line
	5700 4200 5600 4200
Wire Wire Line
	5600 4200 5600 4400
Wire Wire Line
	5600 4400 5550 4400
Wire Wire Line
	5700 4600 5600 4600
Wire Wire Line
	5600 4600 5600 4400
Wire Wire Line
	7500 4700 7500 4600
Wire Wire Line
	7500 4700 8050 4700
Wire Wire Line
	6200 4600 6850 4600
Wire Wire Line
	7650 4600 7650 4200
Wire Wire Line
	6200 4200 6850 4200
Wire Wire Line
	6850 4300 6850 4200
Wire Wire Line
	6850 4200 7650 4200
Wire Wire Line
	6850 4500 6850 4600
Wire Wire Line
	6850 4600 7500 4600
Wire Wire Line
	8050 4900 7800 4900
Wire Wire Line
	7600 4900 7500 4900
Wire Wire Line
	8050 5300 7300 5300
Wire Wire Line
	7100 5300 6900 5300
Wire Wire Line
	6900 5300 6900 5400
Wire Wire Line
	6900 5400 7100 5400
Wire Wire Line
	6900 5300 6850 5300
Wire Wire Line
	7300 5400 7900 5400
Wire Wire Line
	7900 5500 7900 5400
Wire Wire Line
	7900 5800 7900 5700
Wire Wire Line
	7900 5400 8050 5400
Wire Wire Line
	9950 5700 9650 5700
Wire Wire Line
	10150 5700 10750 5700
Wire Wire Line
	10750 5700 10750 5850
Wire Wire Line
	9650 5800 9800 5800
Wire Wire Line
	9800 5800 9800 5850
Wire Wire Line
	10150 5850 10750 5850
Wire Wire Line
	10750 5850 10750 5950
Wire Wire Line
	9650 5900 9700 5900
Wire Wire Line
	9700 5900 9700 6050
Wire Wire Line
	9700 6050 9950 6050
Wire Wire Line
	10150 6050 10750 6050
Wire Wire Line
	10750 6050 10750 6200
Wire Wire Line
	9950 6200 9700 6200
Wire Wire Line
	9700 6200 9700 6050
Wire Wire Line
	10150 6200 10750 6200
Wire Wire Line
	10750 6200 10750 6250
Wire Wire Line
	10600 5950 10750 5950
Wire Wire Line
	10750 5950 10750 6050
Wire Wire Line
	10400 5950 9800 5950
Wire Wire Line
	9800 5950 9800 5850
Wire Wire Line
	9800 5850 9950 5850
Wire Wire Line
	5250 2850 7700 2850
Wire Wire Line
	7700 2850 7700 3000
Wire Wire Line
	7700 3000 8050 3000
Wire Wire Line
	8050 3100 7650 3100
Wire Wire Line
	7650 3100 7650 2950
Wire Wire Line
	7650 2950 5250 2950
Wire Wire Line
	4850 3250 4850 3350
Wire Wire Line
	4850 3350 4900 3350
Wire Wire Line
	4950 3350 4950 3250
Wire Wire Line
	4900 3400 4900 3350
Wire Wire Line
	4900 3350 4950 3350
Wire Wire Line
	5400 4000 5400 4100
Wire Wire Line
	5400 4100 5450 4100
Wire Wire Line
	5500 4100 5500 4000
Wire Wire Line
	5450 4150 5450 4100
Wire Wire Line
	5450 4100 5500 4100
Wire Wire Line
	5800 3600 7650 3600
Wire Wire Line
	7650 3600 7650 3200
Wire Wire Line
	7650 3200 8050 3200
Wire Wire Line
	8050 3300 7700 3300
Wire Wire Line
	7700 3300 7700 3700
Wire Wire Line
	7700 3700 5800 3700
Wire Wire Line
	5250 2650 5300 2650
Wire Wire Line
	5300 2500 5300 2550
Wire Wire Line
	5800 3400 5850 3400
Wire Wire Line
	5900 3300 5850 3300
Wire Wire Line
	5850 3250 5850 3300
Wire Wire Line
	5850 3300 5850 3400
Wire Wire Line
	5350 2550 5300 2550
Wire Wire Line
	5300 2550 5300 2650
Wire Wire Line
	5550 2550 5650 2550
Wire Wire Line
	5650 2550 5650 2650
Wire Wire Line
	6100 3300 6200 3300
Wire Wire Line
	6200 3300 6200 3450
Wire Wire Line
	1600 950  1750 950 
Wire Wire Line
	1600 1050 1750 1050
Wire Wire Line
	5300 7000 5150 7000
Wire Wire Line
	5150 6900 5300 6900
Wire Wire Line
	4500 6400 4650 6400
Wire Wire Line
	5150 6400 5400 6400
Wire Wire Line
	5400 6400 5400 6250
Wire Wire Line
	2650 4150 2800 4150
Wire Wire Line
	2650 4350 2800 4350
Wire Wire Line
	4450 7300 4650 7300
Wire Wire Line
	5150 7300 5300 7300
Wire Wire Line
	2650 4250 2800 4250
Wire Wire Line
	4450 7200 4650 7200
Wire Wire Line
	2650 4450 2800 4450
Wire Wire Line
	5150 7200 5300 7200
Wire Wire Line
	2650 4550 2800 4550
Wire Wire Line
	2650 4650 2800 4650
Wire Wire Line
	5150 7100 5300 7100
Wire Wire Line
	4650 7100 4450 7100
Wire Wire Line
	4500 7000 4650 7000
Wire Wire Line
	4500 6900 4650 6900
Wire Wire Line
	5150 6700 6000 6700
Wire Wire Line
	6000 6700 6000 6350
Wire Wire Line
	4650 6700 3950 6700
Wire Wire Line
	3950 6700 3950 6400
Wire Wire Line
	5750 6350 5750 6600
Wire Wire Line
	5750 6600 5150 6600
Wire Wire Line
	4150 6400 4150 6600
Wire Wire Line
	4150 6600 4650 6600
Wire Wire Line
	5150 6800 5300 6800
Connection ~ 7900 1050
Connection ~ 7900 1150
Connection ~ 7900 1250
Connection ~ 7900 1350
Connection ~ 7900 1650
Connection ~ 7900 1750
Connection ~ 7700 1050
Connection ~ 7600 1450
Connection ~ 5950 5250
Connection ~ 5950 4850
Connection ~ 5300 5050
Connection ~ 6200 4200
Connection ~ 6200 4600
Connection ~ 5600 4400
Connection ~ 6850 4200
Connection ~ 6850 4600
Connection ~ 6900 5300
Connection ~ 7900 5400
Connection ~ 10750 5850
Connection ~ 10750 6050
Connection ~ 9700 6050
Connection ~ 10750 6200
Connection ~ 10750 5950
Connection ~ 9800 5850
Connection ~ 4900 3350
Connection ~ 5450 4100
Connection ~ 5850 3300
Connection ~ 5300 2550
$EndSCHEMATC
